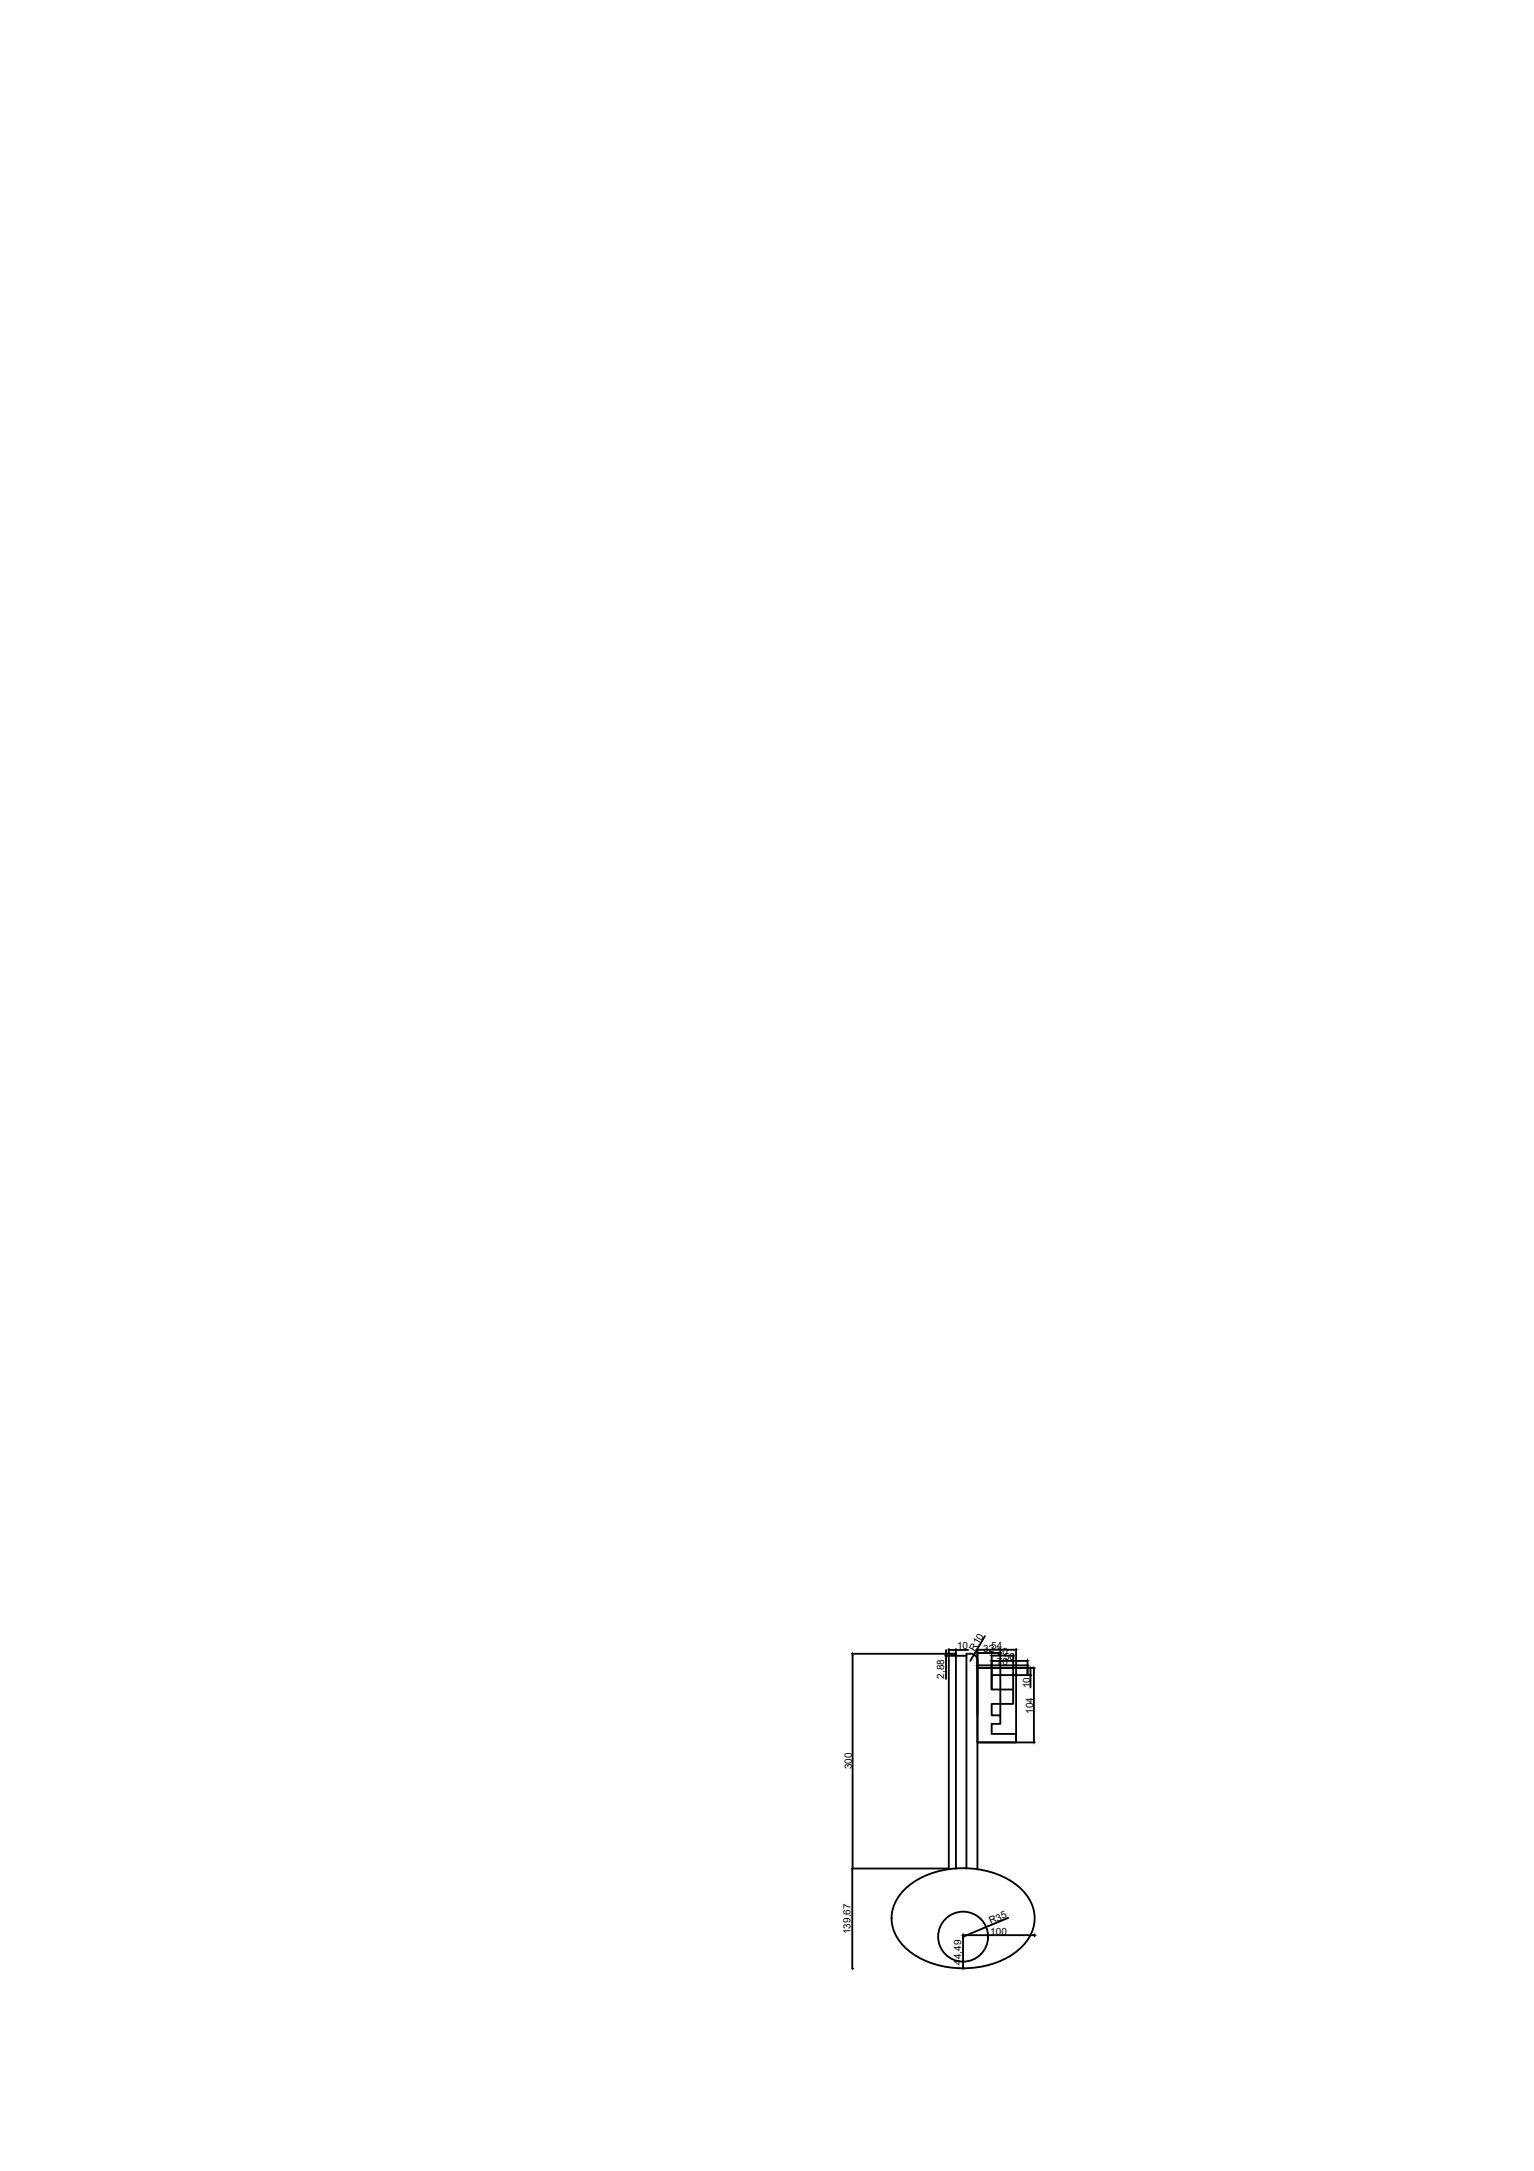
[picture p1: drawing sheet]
<svg xmlns="http://www.w3.org/2000/svg" width="210mm" height="297mm" viewBox="0 0 210 297" stroke-linecap="round" stroke-linejoin="round" font-family="sans-serif">
<!-- layer: 0 -->
<g fill="none" stroke="#000" stroke-width=".25">
<path d="M116.5 226.3h14.3M116.7 226.5v28.9M129.3 226.5h1.4M129.4 225.8v.2M129.4 226.3v.2M129.4 226.8v2.9M129.8 225.6v.6M129.8 226.3v29.4M130.1 225.7h.4M130.8 226.3v.2h1.4M130.8 225.6v.6M130.8 226.3v29.4"/>
<path d="M130.8 225.7h1.7M132.8 226.3h-.6v29.4M132.8 226.3a.98 .98 0 0 1 1 .9M133.3 226.4l-.5 .8M133.7 228.2h6.9v1h-4.9v2h2.9v1.9h-2.9v1.6h1.2v1.2h-1.2v1.3h3.3v1.2h-5.3M133.7 225.6v30.1M133.8 228.2h7.8M133.8 238.4h7.8M134 227.9h6.3M134 226.2h2.6M134 225.7h4.8M134.8 223.9l-1.4 2.3"/>
<path d="M135.7 226.4v4.7M135.9 227.2h4.4M135.9 226.5h2.5M136.9 226v8.6M138.6 226.4v4.7M139 225.6v12.8M140.6 227.1v2.1M140.7 229.2h.4M141 228.5v.5M141 229.2v1.7M141.5 228.5v9.7M116.5 255.7h13.3"/>
<path d="M116.6 255.9v13.2M124 258.3a12.7 12.7 0 0 1 12.7-1.8 7.5 7.5 0 0 1 4.8 5 5.7 5.7 0 0 1-2.8 5.8 12.9 12.9 0 0 1-13.8 0 5.8 5.8 0 0 1-2.8-5.8 6 6 0 0 1 1.9-3.2zM116.6 269.3h.1M131.8 264.6v.3M131.8 265.2v3.9M131.8 269.3h.1M131.8 265h.1M132 264.8h9.3M135 263.7l-3.2 1.3M138 262.4l-2.8 1.2M141.6 264.6v.3"/>
<circle cx="131.8" cy="265" r="3.4"/>
</g>
<g fill="#000" stroke="#000" stroke-width=".14">
<path d="M116.7 226.3v.2h-.1zM129.4 226h.1l-.1 .3zM129.4 226.5l.1 .3h-.1zM129.8 225.7h.3v.1zM130.5 225.7h.3l-.3 .1zM133.3 226.2h.1l-.1 .2zM133.7 227.9l.3-.1v.1zM133.7 226.2l.3-.1v.1zM133.7 225.7h.3v.1zM135.7 227.2h.2v.1zM135.7 226.5h.2v.1zM136.6 226.1l.3 .1h-.3z"/>
<path d="M138.4 226.5h.2l-.2 .1zM138.8 225.7h.2l-.2 .1zM140.3 227.8l.3 .1h-.3zM140.3 227.2h.3l-.3 .1zM141 228.2v.3zM141 229v.2zM141.5 228.2v.3h-.1zM141.4 238.2h.1v.2zM116.6 255.7l.1 .2h-.1zM116.6 255.4h.1v.3zM116.6 269.1h.1l-.1 .2zM131.7 269.1h.1v.2z"/>
<path d="M131.8 265v.2h-.1zM131.8 264.8l.2-.1v.1zM135 263.7l.2-.2zM141.3 264.7l.3 .1h-.3z"/>
</g>
<g font-size="1.4">
<text x="131" y="225.7">10</text>
<text x="133.4" y="226" transform="rotate(-60 133.4 226)">R10</text>
<text x="134.5" y="226.1">32</text>
<text x="135.6" y="225.6">54</text>
<text x="136.4" y="227.8">70</text>
<text x="136.4" y="226.4">30</text>
<text x="137.4" y="227.2">50</text>
<text x="129.2" y="229.7" transform="rotate(-90 129.2 229.7)">2,88</text>
<text x="140.9" y="231" transform="rotate(-90 140.9 231)">10</text>
<text x="141.4" y="234.5" transform="rotate(-90 141.4 234.5)">104</text>
<text x="116.6" y="242.1" transform="rotate(-90 116.6 242.1)">300</text>
<text x="135.6" y="263.3" transform="rotate(-23 135.6 263.3)">R35</text>
<text x="116.4" y="264.6" transform="rotate(-90 116.4 264.6)">139,67</text>
<text x="131.5" y="268.8" transform="rotate(-90 131.5 268.8)">44,49</text>
<text x="135.5" y="264.7">100</text>
</g>
</svg>
